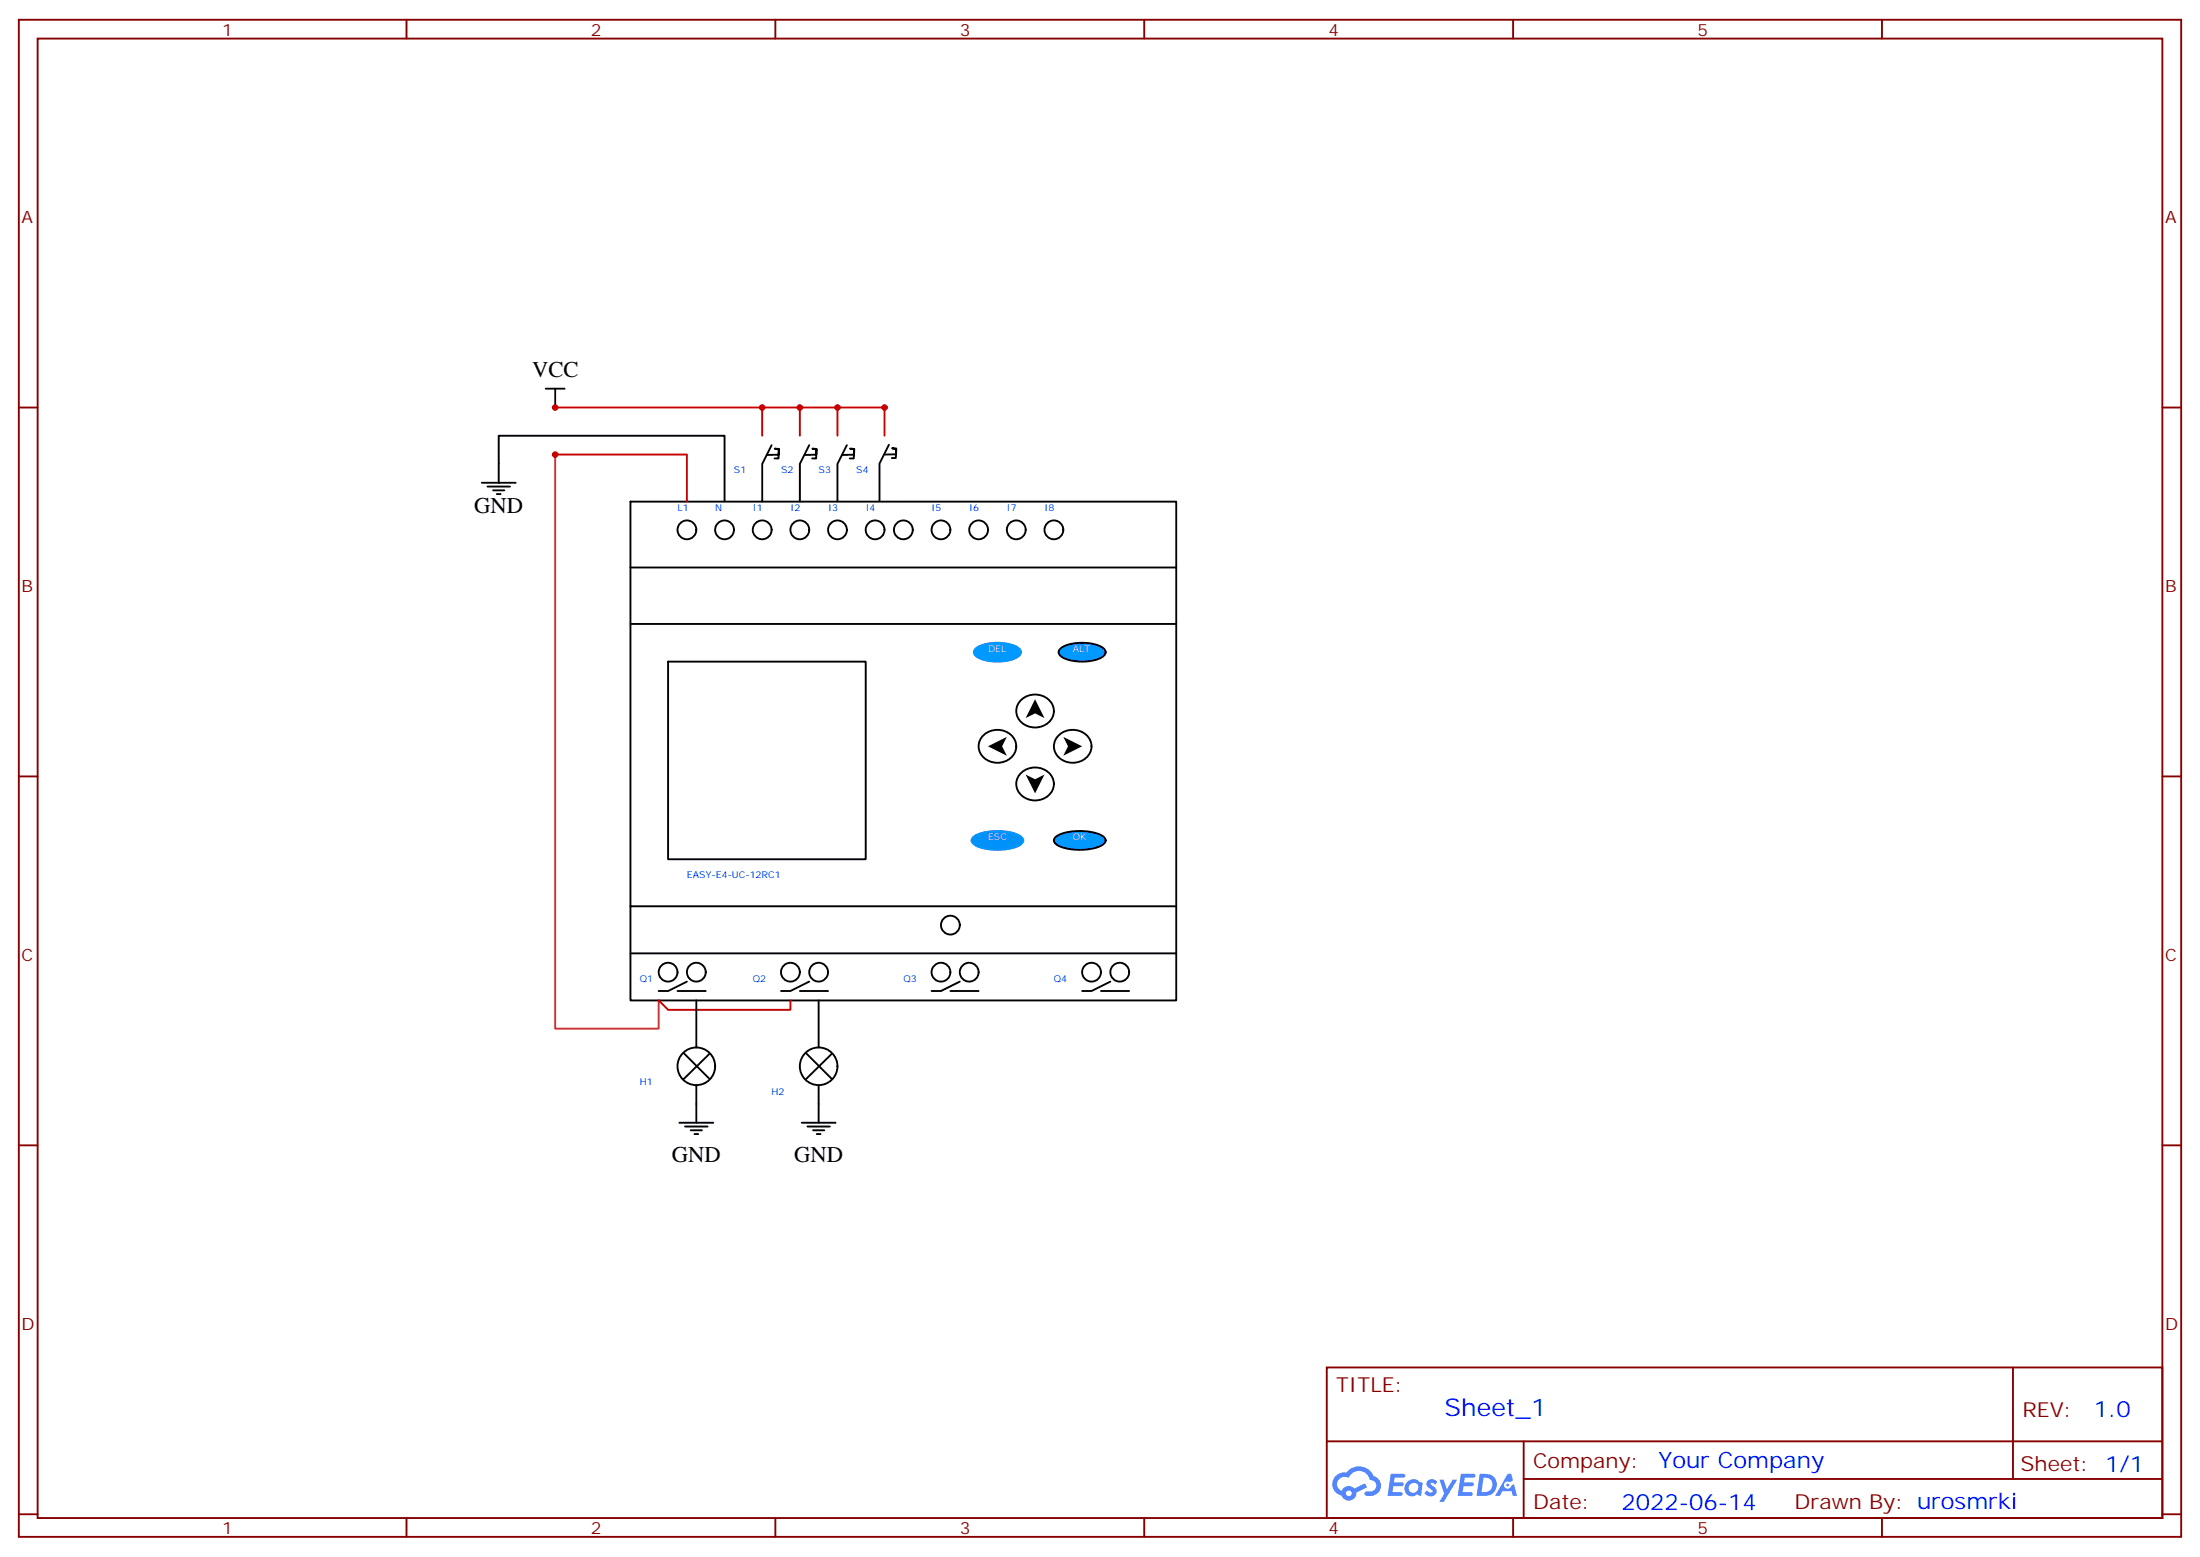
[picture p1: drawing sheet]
<svg xmlns="http://www.w3.org/2000/svg" width="412mm" height="292mm" viewBox="0 0 412 292" stroke-linecap="round" stroke-linejoin="round" font-family="sans-serif">
<g fill="none" stroke="#870000" stroke-width=".35">
<path d="M3.5 3.7h405.4v284.3h-405.4zM7.1 7.2h398.2v277.3h-398.2zM76.2 3.7v3.5M145.3 3.7v3.5M214.5 3.7v3.5M283.6 3.7v3.5M352.8 3.7v3.5M3.5 76.4h3.6M405.3 76.4h3.6M3.5 145.5h3.6M405.3 145.5h3.6M3.5 214.7h3.6"/>
<path d="M405.3 214.7h3.6M248.7 256.3h156.6v28.2h-156.6zM377.3 256.3v20.9M248.7 270.1h156.5M285.6 277.2h119.6M285.6 270.1v14.2M3.5 283.8h3.6M76.2 284.5v3.5M145.3 284.5v3.5M214.5 284.5v3.5M283.6 284.5v3.5M352.8 284.5v3.5"/>
<path d="M405.3 283.8h3.6"/>
</g>
<g fill="#5487ff">
<path d="M267.7 277.5a1.22 1.22 0 0 1 1.7 .2l-.4 .6a.47 .47 0 0 0-.3-.4 .47 .47 0 0 0-.5 .2v.1a1.55 1.55 0 0 1 1.1 1.5 1.34 1.34 0 0 1-2.3 .2l.5-.6a.6 .6 0 0 0 .5 .5 .6 .6 0 0 0 .5-.3l-.1-.2a1.25 1.25 0 0 1-.9-1.7z"/>
<path d="M260.7 276.2h1.5a1.22 1.22 0 0 1 1.2 .2 .37 .37 0 0 1-.3 .6h-1.7l-.1 .8h1.5a.37 .37 0 0 1 .3 .4 .37 .37 0 0 1-.3 .4h-1.6l-.2 1.1h.8a1.15 1.15 0 0 1 1.1 .1 .36 .36 0 0 1-.3 .6h-2.5z"/>
<path d="M273.8 276.2h1.6a1.23 1.23 0 0 1 1.1 .2 .37 .37 0 0 1-.3 .6h-1.6l-.2 .8h1.6a.37 .37 0 0 1 .3 .4 .37 .37 0 0 1-.4 .4l-1.6-.1-.1 1.1h.7a1.15 1.15 0 0 1 1.1 .2 .36 .36 0 0 1-.3 .6h-2.4z"/>
<path d="M282.6 276.2h.7l.3 1.3-.6 .3a.69 .69 0 0 0-1 .3 .69 .69 0 0 0 .4 .9 .69 .69 0 0 0 .9-.6l.5-.2 .6 2.2h-.8l-.2-.9h-1.8l-.5 .9h-.8z"/>
<path d="M269.8 277.3h.8l.6 1.8 1.1-1.8h.9l-2.6 4.2h-.8l.9-1.5z"/>
<path d="M277.4 276.2l-.6 4.2h1.3a2.11 2.11 0 0 0 2.5-2.1 2.11 2.11 0 0 0-2.5-2.1zM278.1 277a1.39 1.39 0 0 1 1.7 1.4 1.39 1.39 0 0 1-1.8 1.2h-.3z"/>
<path d="M263.7 277.8a1.47 1.47 0 0 0-.1 2.1 1.47 1.47 0 0 0 2.1 .1l.7 .4 .3-2.3-.2-.3h-.4a1.49 1.49 0 0 0-2.4 0zM264.4 278.2a.91 .91 0 0 1 1.5 .4 .91 .91 0 0 1-1 1.2 .87 .87 0 0 1-.8-.6 .87 .87 0 0 1 .3-1z"/>
<path d="M250.4 276.6a2.18 2.18 0 0 0 1.1 3.7 1.44 1.44 0 0 0 1.6 .9 1.44 1.44 0 0 0 1.2-1.4l2-1.1-.5-.7-1.9 1a1.47 1.47 0 0 0-2.4 .4 1.39 1.39 0 0 1-.7-1.9 1.39 1.39 0 0 1 2-.5 2.08 2.08 0 0 1 2.2-1.3 2.08 2.08 0 0 1 1.8 1.7 1.07 1.07 0 0 1 1.2 1 1.07 1.07 0 0 1-1 1.1h-.7a.43 .43 0 0 0-.5 .4 .43 .43 0 0 0 .4 .5 2.02 2.02 0 0 0 2.3-.8 2.02 2.02 0 0 0-.2-2.5l-.8-.5a2.98 2.98 0 0 0-5.1-.6l-1.1 .1zM252.3 279.9a.55 .55 0 0 1 1.1 0 .55 .55 0 0 1-1.1 0z"/>
<circle cx="282.6" cy="278.3" r=".26"/>
</g>
<g fill="none" stroke="#000" stroke-width=".35">
<path d="M102.3 72.8h3.5M104.1 72.8v3.6M90.3 90.5h6.4M91.4 91.2h4.2M92.4 91.9h2.1M93.1 92.6h.7M93.5 90.5v-8.8h42.3v12.3M118.2 94h102.3v93.5h-102.3zM143.8 85.3l2.2-.1v-1.1h-.8l.8 .1-.1 1.7h-.7M144.6 83.4l-1.7 3.6v7M150.9 85.3l2.1-.1 .1-1.1h-.8l.7 .1v1.7h-.8M151.7 83.4l-1.8 3.6v7"/>
<path d="M157.9 85.3l2.2-.1v-1.1h-.8l.8 .1-.1 1.7h-.7M158.7 83.4l-1.7 3.6v7M165.8 85.2l2.2-.1v-1l-.8-.1 .8 .2-.1 1.7h-.7M166.6 83.4l-1.7 3.5v7M118.2 106.4h102.3M118.2 116.9h102.3M125.2 124h37.1v37h-37.1zM184.5 137.7a3.6 3.6 0 0 1 6 2.2 3.6 3.6 0 0 1-2.7 3 3.6 3.6 0 0 1-3.8-1.3 2.8 2.8 0 0 1 .5-3.9zM191.5 131.1a3.6 3.6 0 0 1 6.1 2.2 3.6 3.6 0 0 1-2.7 3 3.6 3.6 0 0 1-3.8-1.3 2.8 2.8 0 0 1 .4-3.9zM198.6 137.7a3.6 3.6 0 0 1 6 2.2 3.6 3.6 0 0 1-2.6 3 3.6 3.6 0 0 1-3.8-1.3 2.8 2.8 0 0 1 .4-3.9zM191.5 144.7a3.6 3.6 0 0 1 6.1 2.2 3.6 3.6 0 0 1-2.7 3 3.6 3.6 0 0 1-3.8-1.2 2.8 2.8 0 0 1 .4-4zM118.2 169.9h102.3"/>
<path d="M118.2 178.7h102.3M127 185.7h5.3M128.2 197.4l4.8 4.8M128.8 184l-3.6 1.7h-1.7M130.5 187.5v8.8M133 197.5l-4.9 4.8M149.9 185.7h5.3M151.1 197.4l4.8 4.8M151.7 184l-3.5 1.7h-1.8M153.5 187.5v8.8M155.9 197.5l-4.9 4.8M178.2 185.7h5.2"/>
<path d="M179.9 184l-3.5 1.7h-1.8M206.4 185.7h5.3M208.1 184l-3.5 1.7h-1.8M127.4 210.4h6.3M128.4 211.1h4.2M129.5 211.8h2.1M130.2 212.5h.7M130.5 203.4v7M150.3 210.4h6.3M151.3 211.1h4.3M152.4 211.8h2.1M153.1 212.5h.7"/>
<path d="M153.5 203.4v7"/>
<circle cx="128.8" cy="99.3" r="1.76"/>
<circle cx="135.8" cy="99.3" r="1.76"/>
<circle cx="142.9" cy="99.3" r="1.76"/>
<circle cx="149.9" cy="99.3" r="1.76"/>
<circle cx="157" cy="99.3" r="1.76"/>
<circle cx="164" cy="99.3" r="1.76"/>
<circle cx="169.3" cy="99.3" r="1.76"/>
<circle cx="176.4" cy="99.3" r="1.76"/>
<circle cx="183.4" cy="99.3" r="1.76"/>
<circle cx="190.5" cy="99.3" r="1.76"/>
<circle cx="197.6" cy="99.3" r="1.76"/>
<circle cx="178.2" cy="173.4" r="1.76"/>
<circle cx="125.2" cy="182.2" r="1.76"/>
<circle cx="130.5" cy="199.8" r="3.5"/>
<circle cx="130.5" cy="182.2" r="1.76"/>
<circle cx="148.2" cy="182.2" r="1.76"/>
<circle cx="153.5" cy="199.8" r="3.5"/>
<circle cx="153.5" cy="182.2" r="1.76"/>
<circle cx="176.4" cy="182.2" r="1.76"/>
<circle cx="181.7" cy="182.2" r="1.76"/>
<circle cx="204.6" cy="182.2" r="1.76"/>
<circle cx="209.9" cy="182.2" r="1.76"/>
</g>
<path d="M185.2 139.9l3.5-1.8-.8 1.8 .8 1.7zM194 131.1l1.8 3.5-1.8-.9-1.7 .9zM199.3 138.1l3.5 1.8-3.5 1.7 .9-1.7zM192.3 145.2l1.7 .8 1.8-.8-1.8 3.5z" fill="#000"/>
<path d="M104.1 76.4h61.7v5.3M142.9 76.4v5.3M149.9 76.4v5.3M157 76.4v5.3M104.1 85.2h24.7v8.8M123.5 187.5l1.7 1.8h23v-1.8" fill="none" stroke="#c00" stroke-width=".35"/>
<path d="M104.1 85.2v107.6h19.4v-5.3" fill="none" stroke="#c33" stroke-width=".35"/>
<g fill="#c00" stroke="#c00" stroke-width=".35">
<circle cx="142.9" cy="76.4" r=".44"/>
<circle cx="149.9" cy="76.4" r=".44"/>
<circle cx="157" cy="76.4" r=".44"/>
<circle cx="165.8" cy="76.4" r=".44"/>
<circle cx="104.1" cy="76.4" r=".44"/>
<circle cx="104.1" cy="85.2" r=".44"/>
</g>
<path d="M182.5 156.8a9.6 9.6 0 0 1 7.2-.7 2.59 2.59 0 0 1 2.1 1.4 1.75 1.75 0 0 1-1.4 1.3 11.2 11.2 0 0 1-7.4-.3 .96 .96 0 0 1-.8-.7 .96 .96 0 0 1 .3-1z" fill="#06f" stroke="#09f" stroke-width=".35"/>
<path d="M197.9 156.8a9.6 9.6 0 0 1 7.2-.7 2.59 2.59 0 0 1 2.2 1.4 1.75 1.75 0 0 1-1.5 1.3 11.2 11.2 0 0 1-7.4-.3 .96 .96 0 0 1-.8-.7 .96 .96 0 0 1 .3-1z" fill="#09f" stroke="#000" stroke-width=".35"/>
<path d="M182.9 121.6a8.2 8.2 0 0 1 8.1 0 .96 .96 0 0 1 .4 .9 .96 .96 0 0 1-.8 .7 9 9 0 0 1-7.3 0 .99 .99 0 0 1-.4-1.6z" fill="#09f" stroke="#09f" stroke-width=".35"/>
<path d="M198.8 121.6a8.2 8.2 0 0 1 8.1 0 .96 .96 0 0 1 .3 .9 .96 .96 0 0 1-.7 .7 9 9 0 0 1-7.3 0 .99 .99 0 0 1-.4-1.6z" fill="#09f" stroke="#000" stroke-width=".35"/>
<text font-size="4.6" fill="#00f" x="270.8" y="265.3">Sheet_1</text>
<g font-size="4.2">
<text x="99.7" y="70.7">VCC</text>
<text x="88.9" y="96.1">GND</text>
<text x="125.9" y="217.8">GND</text>
<text x="148.9" y="217.8">GND</text>
</g>
<g font-size="4.2" fill="#00f">
<text x="392.5" y="265.6">1.0</text>
<text x="310.9" y="275.1">Your Company</text>
<text x="304" y="282.9">2022-06-14</text>
</g>
<g font-size="3.9" fill="#800">
<text x="250.5" y="260.9">TITLE:</text>
<text x="379.1" y="265.6">REV:</text>
<text x="287.4" y="275.1">Company:</text>
<text x="378.7" y="275.7">Sheet: 1/1</text>
<text x="287.4" y="282.8">Date:</text>
<text x="336.4" y="282.8">Drawn By: urosmrki</text>
</g>
<g font-size="3.2" fill="#800">
<text x="41.6" y="6.7">1</text>
<text x="110.8" y="6.7">2</text>
<text x="179.9" y="6.7">3</text>
<text x="249.1" y="6.7">4</text>
<text x="318.2" y="6.7">5</text>
<text x="4.1" y="41.8">A</text>
<text x="405.9" y="41.8">A</text>
<text x="4.1" y="110.9">B</text>
<text x="405.9" y="110.9">B</text>
<text x="4.1" y="180.1">C</text>
<text x="405.9" y="180.1">C</text>
<text x="4.1" y="249.2">D</text>
<text x="405.9" y="249.2">D</text>
<text x="41.6" y="287.5">1</text>
<text x="110.8" y="287.5">2</text>
<text x="179.9" y="287.5">3</text>
<text x="249.1" y="287.5">4</text>
<text x="318.2" y="287.5">5</text>
</g>
<g font-size="1.8" fill="#00f">
<text x="137.6" y="88.7">S1</text>
<text x="146.4" y="88.7">S2</text>
<text x="153.5" y="88.7">S3</text>
<text x="160.5" y="88.7">S4</text>
<text x="127" y="95.8">L1</text>
<text x="134.1" y="95.8">N</text>
<text x="141.1" y="95.8">I1</text>
<text x="148.2" y="95.8">I2</text>
<text x="155.2" y="95.8">I3</text>
<text x="162.3" y="95.8">I4</text>
<text x="174.6" y="95.8">I5</text>
<text x="181.7" y="95.8">I6</text>
<text x="188.7" y="95.8">I7</text>
<text x="195.8" y="95.8">I8</text>
<text x="128.8" y="164.6">EASY-E4-UC-12RC1</text>
<text x="119.9" y="184">Q1</text>
<text x="141.1" y="184">Q2</text>
<text x="169.3" y="184">Q3</text>
<text x="197.6" y="184">Q4</text>
<text x="119.9" y="203.4">H1</text>
<text x="144.6" y="205.1">H2</text>
</g>
<g font-size="1.8" fill="#fff">
<text x="185.2" y="122.2">DEL</text>
<text x="201.1" y="122.2">ALT</text>
<text x="185.2" y="157.5">ESC</text>
<text x="201.1" y="157.5">OK</text>
</g>
</svg>
